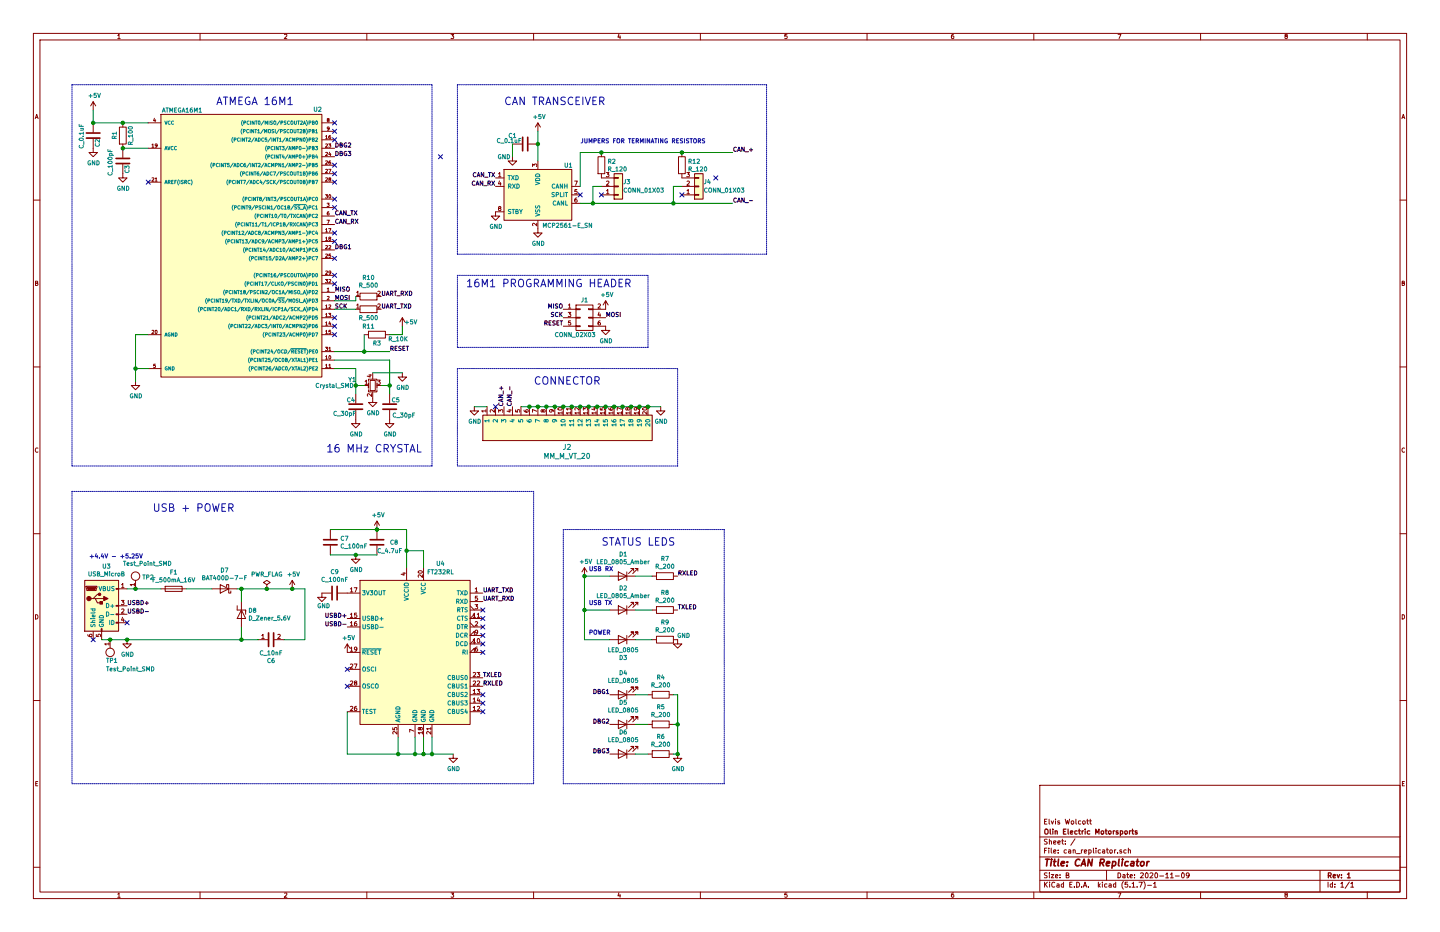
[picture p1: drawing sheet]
EESchema Schematic File Version 4
EELAYER 30 0
EELAYER END
$Descr B 17000 11000
encoding utf-8
Sheet 1 1
Title "CAN Replicator"
Date "2020-11-09"
Rev "1"
Comp "Olin Electric Motorsports"
Comment1 "Elvis Wolcott"
Comment2 ""
Comment3 ""
Comment4 ""
$EndDescr
Text Label 3950 2550 0    50   ~ 0
CAN_TX
Text Label 3950 2650 0    50   ~ 0
CAN_RX
Text Label 4600 4150 0    50   ~ 0
RESET
$Comp
L formula:R_100 R1
U 1 1
P 1450 1600
F 0 "R1" V 1350 1550 50  0000 L CNN
F 1 "R_100" V 1540 1480 50  0000 L CNN
F 2 "footprints:R_0805_OEM" H 650 1750 50  0001 C CNN
F 3 "https://www.seielect.com/Catalog/SEI-rncp.pdf" H 1150 2100 50  0001 C CNN
F 4 "DK" H 1450 1600 60  0001 C CNN "MFN"
F 5 "RNCP0805FTD100RCT-ND" H 800 1850 60  0001 C CNN "MPN"
F 6 "https://www.digikey.com/products/en?keywords=RNCP0805FTD100RCT-ND" H 1930 2000 60  0001 C CNN "PurchasingLink"
	1    1450 1600
	1    0    0    -1  
$EndComp
$Comp
L formula:C_100pF C3
U 1 1
P 1450 1900
F 0 "C3" V 1500 1750 50  0000 L CNN
F 1 "C_100pF" V 1300 1720 50  0000 L CNN
F 2 "footprints:C_0805_OEM" H 1488 1750 50  0001 C CNN
F 3 "https://katalog.we-online.de/pbs/datasheet/885012007057.pdf" H 1475 2000 50  0001 C CNN
F 4 "DK" H 1450 1900 60  0001 C CNN "MFN"
F 5 "732-7852-1-ND" H 1450 1900 60  0001 C CNN "MPN"
F 6 "https://www.digikey.com/product-detail/en/wurth-electronics-inc/885012007057/732-7852-1-ND/5454479" H 1875 2400 60  0001 C CNN "PurchasingLink"
	1    1450 1900
	1    0    0    -1  
$EndComp
$Comp
L power:GND #PWR03
U 1 1
P 1100 1750
F 0 "#PWR03" H 1100 1500 50  0001 C CNN
F 1 "GND" H 1105 1577 50  0000 C CNN
F 2 "" H 1100 1750 50  0001 C CNN
F 3 "" H 1100 1750 50  0001 C CNN
	1    1100 1750
	1    0    0    -1  
$EndComp
$Comp
L power:GND #PWR04
U 1 1
P 1450 2050
F 0 "#PWR04" H 1450 1800 50  0001 C CNN
F 1 "GND" H 1455 1877 50  0000 C CNN
F 2 "" H 1450 2050 50  0001 C CNN
F 3 "" H 1450 2050 50  0001 C CNN
	1    1450 2050
	1    0    0    -1  
$EndComp
$Comp
L formula:Crystal_SMD Y1
U 1 1
P 4400 4550
F 0 "Y1" H 4110 4620 50  0000 L CNN
F 1 "Crystal_SMD" H 3720 4550 50  0000 L CNN
F 2 "footprints:Crystal_SMD_FA238" H 4350 4625 50  0001 C CNN
F 3 "http://www.txccorp.com/download/products/quartz_crystals/2015TXC_7M_17.pdf" H 4450 4725 50  0001 C CNN
F 4 "DK" H 4400 4550 60  0001 C CNN "MFN"
F 5 "887-1125-1-ND" H 4400 4550 60  0001 C CNN "MPN"
F 6 "https://www.digikey.com/product-detail/en/txc-corporation/7M-16.000MAAJ-T/887-1125-1-ND/2119014" H 4850 5125 60  0001 C CNN "PurchasingLink"
	1    4400 4550
	1    0    0    -1  
$EndComp
$Comp
L formula:C_30pF C4
U 1 1
P 4200 4800
F 0 "C4" H 4090 4880 50  0000 L CNN
F 1 "C_30pF" H 3930 4720 50  0000 L CNN
F 2 "footprints:C_0805_OEM" H 4238 4650 50  0001 C CNN
F 3 "https://media.digikey.com/pdf/Data%20Sheets/Samsung%20PDFs/CL_Series_MLCC_ds.pdf" H 4225 4900 50  0001 C CNN
F 4 "DK" H 4200 4800 60  0001 C CNN "MFN"
F 5 "1276-1130-1-ND" H 4200 4800 60  0001 C CNN "MPN"
F 6 "https://www.digikey.com/product-detail/en/samsung-electro-mechanics-america-inc/CL21C300JBANNNC/1276-1130-1-ND/3889216" H 4625 5300 60  0001 C CNN "PurchasingLink"
	1    4200 4800
	1    0    0    -1  
$EndComp
$Comp
L formula:C_30pF C5
U 1 1
P 4600 4800
F 0 "C5" H 4620 4880 50  0000 L CNN
F 1 "C_30pF" H 4630 4700 50  0000 L CNN
F 2 "footprints:C_0805_OEM" H 4638 4650 50  0001 C CNN
F 3 "https://media.digikey.com/pdf/Data%20Sheets/Samsung%20PDFs/CL_Series_MLCC_ds.pdf" H 4625 4900 50  0001 C CNN
F 4 "DK" H 4600 4800 60  0001 C CNN "MFN"
F 5 "1276-1130-1-ND" H 4600 4800 60  0001 C CNN "MPN"
F 6 "https://www.digikey.com/product-detail/en/samsung-electro-mechanics-america-inc/CL21C300JBANNNC/1276-1130-1-ND/3889216" H 5025 5300 60  0001 C CNN "PurchasingLink"
	1    4600 4800
	1    0    0    -1  
$EndComp
$Comp
L formula:R_10K R3
U 1 1
P 4450 3950
F 0 "R3" V 4550 3950 50  0000 C CNN
F 1 "R_10K" V 4500 4200 50  0000 C CNN
F 2 "footprints:R_0805_OEM" H 4380 3950 50  0001 C CNN
F 3 "http://www.bourns.com/data/global/pdfs/CRS.pdf" H 4530 3950 50  0001 C CNN
F 4 "DK" H 4450 3950 60  0001 C CNN "MFN"
F 5 "CRS0805-FX-1002ELFCT-ND" H 4450 3950 60  0001 C CNN "MPN"
F 6 "https://www.digikey.com/products/en?keywords=CRS0805-FX-1002ELFCT-ND" H 4930 4350 60  0001 C CNN "PurchasingLink"
	1    4450 3950
	0    1    1    0   
$EndComp
$Comp
L power:GND #PWR013
U 1 1
P 4200 4950
F 0 "#PWR013" H 4200 4700 50  0001 C CNN
F 1 "GND" H 4205 4777 50  0000 C CNN
F 2 "" H 4200 4950 50  0001 C CNN
F 3 "" H 4200 4950 50  0001 C CNN
	1    4200 4950
	1    0    0    -1  
$EndComp
$Comp
L power:GND #PWR014
U 1 1
P 4600 4950
F 0 "#PWR014" H 4600 4700 50  0001 C CNN
F 1 "GND" H 4605 4777 50  0000 C CNN
F 2 "" H 4600 4950 50  0001 C CNN
F 3 "" H 4600 4950 50  0001 C CNN
	1    4600 4950
	1    0    0    -1  
$EndComp
$Comp
L power:GND #PWR012
U 1 1
P 4400 4700
F 0 "#PWR012" H 4400 4450 50  0001 C CNN
F 1 "GND" H 4405 4527 50  0000 C CNN
F 2 "" H 4400 4700 50  0001 C CNN
F 3 "" H 4400 4700 50  0001 C CNN
	1    4400 4700
	1    0    0    -1  
$EndComp
$Comp
L power:GND #PWR010
U 1 1
P 4750 4400
F 0 "#PWR010" H 4750 4150 50  0001 C CNN
F 1 "GND" H 4755 4227 50  0000 C CNN
F 2 "" H 4750 4400 50  0001 C CNN
F 3 "" H 4750 4400 50  0001 C CNN
	1    4750 4400
	1    0    0    -1  
$EndComp
$Comp
L power:GND #PWR011
U 1 1
P 1600 4500
F 0 "#PWR011" H 1600 4250 50  0001 C CNN
F 1 "GND" H 1605 4327 50  0000 C CNN
F 2 "" H 1600 4500 50  0001 C CNN
F 3 "" H 1600 4500 50  0001 C CNN
	1    1600 4500
	1    0    0    -1  
$EndComp
$Comp
L formula:MCP2561-E_SN U1
U 1 1
P 6350 2300
F 0 "U1" H 6710 2650 50  0000 C CNN
F 1 "MCP2561-E_SN" H 6700 1940 50  0000 C CNN
F 2 "footprints:SOIC-8_3.9x4.9mm_Pitch1.27mm_OEM" H 6350 1800 50  0001 C CIN
F 3 "http://www.microchip.com/mymicrochip/filehandler.aspx?ddocname=en561044" H 5950 2650 50  0001 C CNN
F 4 "DK" H 6350 2300 60  0001 C CNN "MFN"
F 5 "MCP2561-E/SN-ND" H 6350 2300 60  0001 C CNN "MPN"
F 6 "https://www.digikey.com/products/en?keywords=mcp2561-e%2Fsn" H 6350 3050 60  0001 C CNN "PurchasingLink"
	1    6350 2300
	1    0    0    -1  
$EndComp
$Comp
L formula:C_0.1uF C1
U 1 1
P 6200 1700
F 0 "C1" V 6100 1550 50  0000 C CNN
F 1 "C_0.1uF" V 6160 1510 50  0000 C CNN
F 2 "footprints:C_0805_OEM" H 6238 1550 50  0001 C CNN
F 3 "http://datasheets.avx.com/X7RDielectric.pdf" H 6225 1800 50  0001 C CNN
F 4 "DK" H 6200 1700 60  0001 C CNN "MFN"
F 5 "478-3352-1-ND" H 6200 1700 60  0001 C CNN "MPN"
F 6 "https://www.digikey.com/products/en?keywords=478-3352-1-ND" H 6625 2200 60  0001 C CNN "PurchasingLink"
	1    6200 1700
	0    1    1    0   
$EndComp
NoConn ~ 6850 2300
$Comp
L power:GND #PWR02
U 1 1
P 6050 1850
F 0 "#PWR02" H 6050 1600 50  0001 C CNN
F 1 "GND" H 5950 1850 50  0000 C CNN
F 2 "" H 6050 1850 50  0001 C CNN
F 3 "" H 6050 1850 50  0001 C CNN
	1    6050 1850
	1    0    0    -1  
$EndComp
$Comp
L power:GND #PWR06
U 1 1
P 6350 2700
F 0 "#PWR06" H 6350 2450 50  0001 C CNN
F 1 "GND" H 6355 2527 50  0000 C CNN
F 2 "" H 6350 2700 50  0001 C CNN
F 3 "" H 6350 2700 50  0001 C CNN
	1    6350 2700
	1    0    0    -1  
$EndComp
$Comp
L power:GND #PWR05
U 1 1
P 5850 2500
F 0 "#PWR05" H 5850 2250 50  0001 C CNN
F 1 "GND" H 5855 2327 50  0000 C CNN
F 2 "" H 5850 2500 50  0001 C CNN
F 3 "" H 5850 2500 50  0001 C CNN
	1    5850 2500
	1    0    0    -1  
$EndComp
Text Label 5850 2100 2    50   ~ 0
CAN_TX
Text Label 5850 2200 2    50   ~ 0
CAN_RX
Text Label 8650 1800 0    50   ~ 0
CAN_+
Text Label 8650 2400 0    50   ~ 0
CAN_-
Text Notes 2550 1250 0    89   ~ 0
ATMEGA 16M1\n
Text Notes 3850 5350 0    89   ~ 0
16 MHz CRYSTAL\n
$Comp
L formula:CONN_02X03 J1
U 1 1
P 6900 3750
F 0 "J1" H 6900 3960 50  0000 C CNN
F 1 "CONN_02X03" H 6790 3550 50  0000 C CNN
F 2 "footprints:Pin_Header_Straight_2x03" H 6900 2550 50  0001 C CNN
F 3 "http://portal.fciconnect.com/Comergent//fci/drawing/67996.pdf" H 6900 2550 50  0001 C CNN
F 4 "DK" H 6900 3750 60  0001 C CNN "MFN"
F 5 "609-3234-ND" H 6900 3750 60  0001 C CNN "MPN"
F 6 "https://www.digikey.com/product-detail/en/amphenol-fci/67997-206HLF/609-3234-ND/1878491" H 7300 4350 60  0001 C CNN "PurchasingLink"
	1    6900 3750
	1    0    0    -1  
$EndComp
Text Label 6650 3650 2    50   ~ 0
MISO
Text Label 6650 3750 2    50   ~ 0
SCK
Text Label 6650 3850 2    50   ~ 0
RESET
Text Label 7150 3750 0    50   ~ 0
MOSI
$Comp
L power:GND #PWR09
U 1 1
P 7150 3850
F 0 "#PWR09" H 7150 3600 50  0001 C CNN
F 1 "GND" H 7155 3677 50  0000 C CNN
F 2 "" H 7150 3850 50  0001 C CNN
F 3 "" H 7150 3850 50  0001 C CNN
	1    7150 3850
	1    0    0    -1  
$EndComp
Wire Wire Line
	1750 1750 1450 1750
Connection ~ 1450 1750
$Comp
L formula:C_0.1uF C2
U 1 1
P 1100 1600
F 0 "C2" V 1150 1460 50  0000 L CNN
F 1 "C_0.1uF" V 960 1440 50  0000 L CNN
F 2 "footprints:C_0805_OEM" H 1138 1450 50  0001 C CNN
F 3 "http://datasheets.avx.com/X7RDielectric.pdf" H 1125 1700 50  0001 C CNN
F 4 "DK" H 1100 1600 60  0001 C CNN "MFN"
F 5 "478-3352-1-ND" H 1100 1600 60  0001 C CNN "MPN"
F 6 "https://www.digikey.com/products/en?keywords=478-3352-1-ND" H 1525 2100 60  0001 C CNN "PurchasingLink"
	1    1100 1600
	1    0    0    -1  
$EndComp
Wire Wire Line
	1100 1300 1100 1450
Wire Wire Line
	1100 1450 1450 1450
Connection ~ 1100 1450
Connection ~ 1450 1450
Wire Wire Line
	1450 1450 1750 1450
Wire Wire Line
	1600 4500 1600 4350
Wire Wire Line
	1600 3950 1750 3950
Wire Wire Line
	1750 4350 1600 4350
Connection ~ 1600 4350
Wire Wire Line
	1600 4350 1600 3950
NoConn ~ 1750 2150
Wire Wire Line
	4200 4650 4200 4550
Wire Wire Line
	4200 4550 4300 4550
Wire Wire Line
	4500 4550 4600 4550
Wire Wire Line
	4600 4550 4600 4650
Wire Wire Line
	4400 4400 4750 4400
Wire Wire Line
	4600 4550 4600 4250
Wire Wire Line
	4600 4250 3950 4250
Connection ~ 4600 4550
Wire Wire Line
	4200 4550 4200 4350
Wire Wire Line
	4200 4350 3950 4350
Connection ~ 4200 4550
Wire Wire Line
	3950 4150 4300 4150
Wire Wire Line
	4300 4150 4300 3950
Connection ~ 4300 4150
Wire Wire Line
	4300 4150 4600 4150
Wire Wire Line
	4600 3950 4750 3950
Wire Wire Line
	6050 1700 6050 1850
Wire Wire Line
	6350 1900 6350 1700
Connection ~ 6350 1700
Wire Wire Line
	6350 1700 6350 1550
Text Notes 1800 6050 0    89   ~ 0
USB + POWER
Text Label 1500 7150 0    50   ~ 0
USBD+
Text Label 1500 7250 0    50   ~ 0
USBD-
Text Label 4100 7300 2    50   ~ 0
USBD+
Text Label 4100 7400 2    50   ~ 0
USBD-
Wire Wire Line
	4700 8700 4700 8900
Wire Wire Line
	4700 8900 4900 8900
Wire Wire Line
	4900 8700 4900 8900
Connection ~ 4900 8900
Wire Wire Line
	4900 8900 5000 8900
Wire Wire Line
	5000 8700 5000 8900
Connection ~ 5000 8900
Wire Wire Line
	5000 8900 5100 8900
Wire Wire Line
	5100 8700 5100 8900
Connection ~ 5100 8900
Wire Wire Line
	5100 8900 5350 8900
Wire Wire Line
	4100 8400 4100 8900
Wire Wire Line
	4100 8900 4700 8900
Connection ~ 4700 8900
$Comp
L formula:FT232RL U4
U 1 1
P 4900 7700
F 0 "U4" H 5200 8750 50  0000 C CNN
F 1 "FT232RL" H 5200 8650 50  0000 C CNN
F 2 "Package_SO:SSOP-28_5.3x10.2mm_P0.65mm" H 6000 6800 50  0001 C CNN
F 3 "https://www.ftdichip.com/Support/Documents/DataSheets/ICs/DS_FT232R.pdf" H 4900 7700 50  0001 C CNN
F 4 "https://www.digikey.com/product-detail/en/ftdi-future-technology-devices-international-ltd/FT232RL-REEL/768-1007-1-ND/1836402" H 4900 7700 50  0001 C CNN "Purchasing Link"
F 5 "768-1007-1-ND" H 4900 7700 50  0001 C CNN "Part Number (DK)"
	1    4900 7700
	1    0    0    -1  
$EndComp
$Comp
L formula:C_100nF C9
U 1 1
P 3950 7000
F 0 "C9" V 3698 7000 50  0000 C CNN
F 1 "C_100nF" V 3789 7000 50  0000 C CNN
F 2 "footprints:C_0603_1608Metric" H 3988 6850 50  0001 C CNN
F 3 "http://www.samsungsem.com/kr/support/product-search/mlcc/CL10A475KQ8NNNC.jsp" H 3975 7100 50  0001 C CNN
F 4 "DK" H 3950 7000 60  0001 C CNN "MFN"
F 5 "1276-6717-1-ND" H 3950 7000 60  0001 C CNN "MPN"
F 6 "https://www.digikey.com/product-detail/en/samsung-electro-mechanics/CL10B104KA8WPNC/1276-6717-1-ND/5961576" H 4375 7500 60  0001 C CNN "PurchasingLink"
	1    3950 7000
	0    1    1    0   
$EndComp
$Comp
L power:GND #PWR0102
U 1 1
P 3800 7000
F 0 "#PWR0102" H 3800 6750 50  0001 C CNN
F 1 "GND" H 3900 6850 50  0000 R CNN
F 2 "" H 3800 7000 50  0001 C CNN
F 3 "" H 3800 7000 50  0001 C CNN
	1    3800 7000
	1    0    0    -1  
$EndComp
Text Label 4500 3500 0    50   ~ 0
UART_RXD
Text Label 5700 7000 0    50   ~ 0
UART_TXD
Text Label 5700 7100 0    50   ~ 0
UART_RXD
NoConn ~ 5700 7200
NoConn ~ 5700 7300
NoConn ~ 5700 7400
NoConn ~ 5700 7500
NoConn ~ 5700 7600
NoConn ~ 5700 7700
NoConn ~ 5700 8200
NoConn ~ 5700 8300
NoConn ~ 5700 8400
NoConn ~ 4100 8100
NoConn ~ 4100 7900
Wire Wire Line
	4800 6700 4800 6500
Wire Wire Line
	4800 6500 5000 6500
Wire Wire Line
	5000 6700 5000 6500
$Comp
L power:GND #PWR0104
U 1 1
P 1500 7550
F 0 "#PWR0104" H 1500 7300 50  0001 C CNN
F 1 "GND" H 1505 7377 50  0000 C CNN
F 2 "" H 1500 7550 50  0001 C CNN
F 3 "" H 1500 7550 50  0001 C CNN
	1    1500 7550
	1    0    0    -1  
$EndComp
$Comp
L formula:USB_MicroB U3
U 1 1
P 1200 7150
F 0 "U3" H 1257 7617 50  0000 C CNN
F 1 "USB_MicroB" H 1257 7526 50  0000 C CNN
F 2 "Connector_USB:USB_Micro-B_Molex-105017-0001" H 1150 7500 50  0001 C CNN
F 3 "https://www.molex.com/pdm_docs/sd/1050170001_sd.pdf" H 1150 7500 50  0001 C CNN
F 4 "DK" H 1450 6900 50  0001 C CNN "MFN"
F 5 "WM1399CT-ND" H 1550 7000 50  0001 C CNN "MPN"
F 6 "https://www.digikey.com/product-detail/en/molex-llc/1050170001/WM1399CT-ND/2350885" H 1650 7100 50  0001 C CNN "PurchasingLink"
	1    1200 7150
	1    0    0    -1  
$EndComp
$Comp
L formula:C_10nF C6
U 1 1
P 3200 7550
F 0 "C6" V 2948 7550 50  0000 C CNN
F 1 "C_10nF" V 3039 7550 50  0000 C CNN
F 2 "footprints:C_0805_OEM" H 3000 7550 50  0001 C CNN
F 3 "http://www.samsungsem.com/kr/support/product-search/mlcc/__icsFiles/afieldfile/2018/07/23/CL21B103KBANNNC.pdf" H 3100 7650 50  0001 C CNN
F 4 "DK" H 3200 7750 50  0001 C CNN "MFN"
F 5 "1276-1015-1-ND" H 3300 7850 50  0001 C CNN "MPN"
F 6 "https://www.digikey.com/product-detail/en/samsung-electro-mechanics/CL21B103KBANNNC/1276-1015-1-ND/3889101" H 3400 7950 50  0001 C CNN "PurchasingLink"
	1    3200 7550
	0    -1   -1   0   
$EndComp
$Comp
L power:GND #PWR0107
U 1 1
P 4200 6550
F 0 "#PWR0107" H 4200 6300 50  0001 C CNN
F 1 "GND" H 4205 6377 50  0000 C CNN
F 2 "" H 4200 6550 50  0001 C CNN
F 3 "" H 4200 6550 50  0001 C CNN
	1    4200 6550
	1    0    0    -1  
$EndComp
Connection ~ 4200 6550
Wire Wire Line
	4200 6550 4450 6550
$Comp
L formula:C_100nF C7
U 1 1
P 3900 6400
F 0 "C7" H 4015 6446 50  0000 L CNN
F 1 "C_100nF" H 4015 6355 50  0000 L CNN
F 2 "footprints:C_0603_1608Metric" H 3938 6250 50  0001 C CNN
F 3 "http://www.samsungsem.com/kr/support/product-search/mlcc/CL10A475KQ8NNNC.jsp" H 3925 6500 50  0001 C CNN
F 4 "DK" H 3900 6400 60  0001 C CNN "MFN"
F 5 "1276-6717-1-ND" H 3900 6400 60  0001 C CNN "MPN"
F 6 "https://www.digikey.com/product-detail/en/samsung-electro-mechanics/CL10B104KA8WPNC/1276-6717-1-ND/5961576" H 4325 6900 60  0001 C CNN "PurchasingLink"
	1    3900 6400
	1    0    0    -1  
$EndComp
$Comp
L formula:C_4.7uF C8
U 1 1
P 4450 6400
F 0 "C8" H 4600 6400 50  0000 L CNN
F 1 "C_4.7uF" H 4450 6300 50  0000 L CNN
F 2 "footprints:C_0603_1608Metric" H 4488 6250 50  0001 C CNN
F 3 "http://www.samsungsem.com/kr/support/product-search/mlcc/CL10A475KQ8NNNC.jsp" H 4475 6500 50  0001 C CNN
F 4 "DK" H 4450 6400 60  0001 C CNN "MFN"
F 5 "1276-1045-1-ND" H 4450 6400 60  0001 C CNN "MPN"
F 6 "https://www.digikey.com/product-detail/en/samsung-electro-mechanics/CL10A475KQ8NNNC/1276-1045-1-ND/3889131" H 4875 6900 60  0001 C CNN "PurchasingLink"
	1    4450 6400
	1    0    0    -1  
$EndComp
Wire Wire Line
	3900 6550 4200 6550
Text Label 5700 8000 0    50   ~ 0
TXLED
Text Label 5700 8100 0    50   ~ 0
RXLED
Wire Notes Line
	850  1000 850  5500
Wire Notes Line
	850  5500 5100 5500
Wire Notes Line
	5100 5500 5100 1000
Wire Notes Line
	5100 1000 850  1000
Wire Notes Line
	9050 1000 9050 3000
Wire Notes Line
	5400 3000 5400 1000
Connection ~ 4450 6250
$Comp
L power:GND #PWR023
U 1 1
P 5350 8900
F 0 "#PWR023" H 5350 8650 50  0001 C CNN
F 1 "GND" H 5355 8727 50  0000 C CNN
F 2 "" H 5350 8900 50  0001 C CNN
F 3 "" H 5350 8900 50  0001 C CNN
	1    5350 8900
	1    0    0    -1  
$EndComp
NoConn ~ 1100 7550
NoConn ~ 3950 3750
NoConn ~ 3950 3850
NoConn ~ 3950 3950
NoConn ~ 3950 3350
NoConn ~ 3950 3250
NoConn ~ 3950 3050
NoConn ~ 3950 2850
NoConn ~ 3950 2750
NoConn ~ 3950 2450
NoConn ~ 3950 2350
NoConn ~ 3950 2050
$Comp
L formula:ATMEGA16M1 U2
U 1 1
P 2850 3150
F 0 "U2" H 3750 5010 50  0000 C CNN
F 1 "ATMEGA16M1" H 2150 5000 50  0000 C CNN
F 2 "footprints:TQFP-32_7x7mm_Pitch0.8mm" H 2850 3150 50  0001 C CIN
F 3 "http://ww1.microchip.com/downloads/en/DeviceDoc/Atmel-8209-8-bit%20AVR%20ATmega16M1-32M1-64M1_Datasheet.pdf" H 1900 4980 50  0001 C CNN
F 4 "DK" H 2850 3150 60  0001 C CNN "MFN"
F 5 "ATMEGA16M1-AU-ND" H 2850 3150 60  0001 C CNN "MPN"
F 6 "https://www.digikey.com/product-detail/en/atmel/ATMEGA16M1-AU/ATMEGA16M1-AU-ND/2271208" H 2300 5380 60  0001 C CNN "PurchasingLink"
	1    2850 3150
	1    0    0    -1  
$EndComp
Text Label 3950 2950 0    50   ~ 0
DBG1
Text Label 3950 1750 0    50   ~ 0
DBG2
Text Label 3950 1850 0    50   ~ 0
DBG3
NoConn ~ 1500 7350
NoConn ~ 3950 1950
Wire Wire Line
	4450 6250 4800 6250
Wire Wire Line
	4800 6250 4800 6500
Connection ~ 4800 6500
Wire Notes Line
	7650 3250 7650 4100
Wire Notes Line
	7650 4100 5400 4100
Wire Notes Line
	5400 4100 5400 3250
Wire Notes Line
	5400 3250 7650 3250
$Comp
L formula:D_Zener_5.6V D8
U 1 1
P 2850 7250
F 0 "D8" V 2804 7329 50  0000 L CNN
F 1 "D_Zener_5.6V" V 2895 7329 50  0000 L CNN
F 2 "footprints:D_5.6V_Zener" H 2750 7250 50  0001 C CNN
F 3 "https://www.mccsemi.com/pdf/Products/3SMBJ5918B-3SMBJ5956B(DO-214AA).pdf" H 2850 7350 50  0001 C CNN
F 4 "DK" H 3050 7550 60  0001 C CNN "MFN"
F 5 "3SMBJ5919B-TP" H 2950 7450 60  0001 C CNN "MPN"
F 6 "https://www.digikey.com/en/products/detail/micro-commercial-co/3SMBJ5919B-TP/8554648" H 3250 7750 60  0001 C CNN "PurchasingLink"
	1    2850 7250
	0    1    1    0   
$EndComp
Wire Wire Line
	2850 7100 2850 6950
Wire Wire Line
	2850 7400 2850 7550
Connection ~ 2850 7550
Wire Wire Line
	3600 7550 3600 6950
Wire Wire Line
	3350 7550 3600 7550
$Comp
L formula:BAT400D-7-F D7
U 1 1
P 2650 6950
F 0 "D7" H 2650 6734 50  0000 C CNN
F 1 "BAT400D-7-F" H 2650 6825 50  0000 C CNN
F 2 "footprints:SOT-23-3_OEM" H 2550 6950 50  0001 C CNN
F 3 "https://www.diodes.com/assets/Datasheets/ds30182.pdf" H 2650 7050 50  0001 C CNN
F 4 "https://www.digikey.com/products/en?keywords=BAT400D-FDICT-ND" H 2950 7350 60  0001 C CNN "PurchasingLink"
	1    2650 6950
	-1   0    0    1   
$EndComp
$Comp
L formula:F_500mA_16V F1
U 1 1
P 2050 6950
F 0 "F1" V 1853 6950 50  0000 C CNN
F 1 "F_500mA_16V" V 1944 6950 50  0000 C CNN
F 2 "footprints:Fuse_1210" V 1980 6950 50  0001 C CNN
F 3 "https://belfuse.com/resources/CircuitProtection/datasheets/0ZCH%20Nov2016.pdf" V 2130 6950 50  0001 C CNN
F 4 "DK" H 2050 6950 60  0001 C CNN "MFN"
F 5 "507-1786-1-ND" H 2050 6950 60  0001 C CNN "MPN"
F 6 "https://www.digikey.com/product-detail/en/bel-fuse-inc/0ZCH0050FF2G/507-1786-1-ND/4156209" V 2530 7350 60  0001 C CNN "PurchasingLink"
	1    2050 6950
	0    1    1    0   
$EndComp
Wire Wire Line
	2200 6950 2500 6950
Wire Wire Line
	2800 6950 2850 6950
Connection ~ 2850 6950
Wire Wire Line
	1500 7550 2850 7550
Connection ~ 1500 7550
Wire Notes Line
	850  5800 6300 5800
Wire Notes Line
	6300 5800 6300 9250
Wire Notes Line
	6300 9250 850  9250
Wire Notes Line
	850  5800 850  9250
NoConn ~ 3950 2150
NoConn ~ 3950 1550
NoConn ~ 3950 1450
Text Label 3950 3550 0    50   ~ 0
MOSI
Text Label 3950 3450 0    50   ~ 0
MISO
Text Label 3950 3650 0    50   ~ 0
SCK
$Comp
L formula:R_500 R11
U 1 1
P 4350 3650
F 0 "R11" H 4350 3450 50  0000 C CNN
F 1 "R_500" H 4350 3550 50  0000 C CNN
F 2 "footprints:R_0805_OEM" H 4350 3650 50  0001 C CNN
F 3 "" H 4350 3650 50  0001 C CNN
	1    4350 3650
	1    0    0    -1  
$EndComp
$Comp
L formula:R_500 R10
U 1 1
P 4350 3500
F 0 "R10" H 4350 3725 50  0000 C CNN
F 1 "R_500" H 4350 3634 50  0000 C CNN
F 2 "footprints:R_0805_OEM" H 4350 3500 50  0001 C CNN
F 3 "" H 4350 3500 50  0001 C CNN
	1    4350 3500
	1    0    0    -1  
$EndComp
Wire Wire Line
	4200 3650 3950 3650
Wire Wire Line
	4200 3500 4200 3550
Wire Wire Line
	4200 3550 3950 3550
$Comp
L power:+5V #PWR015
U 1 1
P 4750 3850
F 0 "#PWR015" H 4750 3700 50  0001 C CNN
F 1 "+5V" H 4850 3900 50  0000 C CNN
F 2 "" H 4750 3850 50  0001 C CNN
F 3 "" H 4750 3850 50  0001 C CNN
	1    4750 3850
	1    0    0    -1  
$EndComp
Wire Wire Line
	4750 3850 4750 3950
$Comp
L power:+5V #PWR01
U 1 1
P 1100 1300
F 0 "#PWR01" H 1100 1150 50  0001 C CNN
F 1 "+5V" H 1115 1473 50  0000 C CNN
F 2 "" H 1100 1300 50  0001 C CNN
F 3 "" H 1100 1300 50  0001 C CNN
	1    1100 1300
	1    0    0    -1  
$EndComp
$Comp
L power:+5V #PWR016
U 1 1
P 6350 1550
F 0 "#PWR016" H 6350 1400 50  0001 C CNN
F 1 "+5V" H 6365 1723 50  0000 C CNN
F 2 "" H 6350 1550 50  0001 C CNN
F 3 "" H 6350 1550 50  0001 C CNN
	1    6350 1550
	1    0    0    -1  
$EndComp
$Comp
L power:+5V #PWR018
U 1 1
P 7150 3650
F 0 "#PWR018" H 7150 3500 50  0001 C CNN
F 1 "+5V" H 7165 3823 50  0000 C CNN
F 2 "" H 7150 3650 50  0001 C CNN
F 3 "" H 7150 3650 50  0001 C CNN
	1    7150 3650
	1    0    0    -1  
$EndComp
$Comp
L power:+5V #PWR08
U 1 1
P 4450 6250
F 0 "#PWR08" H 4450 6100 50  0001 C CNN
F 1 "+5V" H 4465 6423 50  0000 C CNN
F 2 "" H 4450 6250 50  0001 C CNN
F 3 "" H 4450 6250 50  0001 C CNN
	1    4450 6250
	1    0    0    -1  
$EndComp
$Comp
L power:+5V #PWR07
U 1 1
P 3450 6950
F 0 "#PWR07" H 3450 6800 50  0001 C CNN
F 1 "+5V" H 3465 7123 50  0000 C CNN
F 2 "" H 3450 6950 50  0001 C CNN
F 3 "" H 3450 6950 50  0001 C CNN
	1    3450 6950
	1    0    0    -1  
$EndComp
Text Notes 1050 6600 0    50   ~ 0
+4.4V - +5.25V
$Comp
L power:PWR_FLAG #FLG0101
U 1 1
P 3150 6950
F 0 "#FLG0101" H 3150 7025 50  0001 C CNN
F 1 "PWR_FLAG" H 3150 7123 50  0000 C CNN
F 2 "" H 3150 6950 50  0001 C CNN
F 3 "~" H 3150 6950 50  0001 C CNN
	1    3150 6950
	1    0    0    -1  
$EndComp
$Comp
L power:+5V #PWR0105
U 1 1
P 4100 7700
F 0 "#PWR0105" H 4100 7550 50  0001 C CNN
F 1 "+5V" H 4115 7873 50  0000 C CNN
F 2 "" H 4100 7700 50  0001 C CNN
F 3 "" H 4100 7700 50  0001 C CNN
	1    4100 7700
	1    0    0    -1  
$EndComp
Wire Wire Line
	3900 6250 4450 6250
Wire Wire Line
	2850 7550 3050 7550
Connection ~ 3450 6950
Wire Wire Line
	3450 6950 3600 6950
Connection ~ 3150 6950
Wire Wire Line
	3150 6950 3450 6950
Wire Wire Line
	2850 6950 3150 6950
Connection ~ 6900 6800
$Comp
L power:+5V #PWR017
U 1 1
P 6900 6800
F 0 "#PWR017" H 6900 6650 50  0001 C CNN
F 1 "+5V" H 6915 6973 50  0000 C CNN
F 2 "" H 6900 6800 50  0001 C CNN
F 3 "" H 6900 6800 50  0001 C CNN
	1    6900 6800
	1    0    0    -1  
$EndComp
$Comp
L formula:R_200 R6
U 1 1
P 7800 8900
F 0 "R6" V 7593 8900 50  0000 C CNN
F 1 "R_200" V 7684 8900 50  0000 C CNN
F 2 "footprints:R_0805_OEM" H 7730 8900 50  0001 C CNN
F 3 "https://www.seielect.com/Catalog/SEI-RMCF_RMCP.pdf" H 7880 8900 50  0001 C CNN
F 4 "DK" H 7800 8900 60  0001 C CNN "MFN"
F 5 "RMCF0805JT200RCT-ND" H 7800 8900 60  0001 C CNN "MPN"
F 6 "https://www.digikey.com/products/en?keywords=RMCF0805JT200RCT-ND" H 8280 9300 60  0001 C CNN "PurchasingLink"
	1    7800 8900
	0    1    1    0   
$EndComp
$Comp
L formula:R_200 R5
U 1 1
P 7800 8550
F 0 "R5" V 7593 8550 50  0000 C CNN
F 1 "R_200" V 7684 8550 50  0000 C CNN
F 2 "footprints:R_0805_OEM" H 7730 8550 50  0001 C CNN
F 3 "https://www.seielect.com/Catalog/SEI-RMCF_RMCP.pdf" H 7880 8550 50  0001 C CNN
F 4 "DK" H 7800 8550 60  0001 C CNN "MFN"
F 5 "RMCF0805JT200RCT-ND" H 7800 8550 60  0001 C CNN "MPN"
F 6 "https://www.digikey.com/products/en?keywords=RMCF0805JT200RCT-ND" H 8280 8950 60  0001 C CNN "PurchasingLink"
	1    7800 8550
	0    1    1    0   
$EndComp
$Comp
L formula:R_200 R4
U 1 1
P 7800 8200
F 0 "R4" V 7593 8200 50  0000 C CNN
F 1 "R_200" V 7684 8200 50  0000 C CNN
F 2 "footprints:R_0805_OEM" H 7730 8200 50  0001 C CNN
F 3 "https://www.seielect.com/Catalog/SEI-RMCF_RMCP.pdf" H 7880 8200 50  0001 C CNN
F 4 "DK" H 7800 8200 60  0001 C CNN "MFN"
F 5 "RMCF0805JT200RCT-ND" H 7800 8200 60  0001 C CNN "MPN"
F 6 "https://www.digikey.com/products/en?keywords=RMCF0805JT200RCT-ND" H 8280 8600 60  0001 C CNN "PurchasingLink"
	1    7800 8200
	0    1    1    0   
$EndComp
$Comp
L formula:R_200 R9
U 1 1
P 7850 7550
F 0 "R9" V 7643 7550 50  0000 C CNN
F 1 "R_200" V 7734 7550 50  0000 C CNN
F 2 "footprints:R_0805_OEM" H 7780 7550 50  0001 C CNN
F 3 "https://www.seielect.com/Catalog/SEI-RMCF_RMCP.pdf" H 7930 7550 50  0001 C CNN
F 4 "DK" H 7850 7550 60  0001 C CNN "MFN"
F 5 "RMCF0805JT200RCT-ND" H 7850 7550 60  0001 C CNN "MPN"
F 6 "https://www.digikey.com/products/en?keywords=RMCF0805JT200RCT-ND" H 8330 7950 60  0001 C CNN "PurchasingLink"
	1    7850 7550
	0    1    1    0   
$EndComp
$Comp
L formula:R_200 R8
U 1 1
P 7850 7200
F 0 "R8" V 7643 7200 50  0000 C CNN
F 1 "R_200" V 7734 7200 50  0000 C CNN
F 2 "footprints:R_0805_OEM" H 7780 7200 50  0001 C CNN
F 3 "https://www.seielect.com/Catalog/SEI-RMCF_RMCP.pdf" H 7930 7200 50  0001 C CNN
F 4 "DK" H 7850 7200 60  0001 C CNN "MFN"
F 5 "RMCF0805JT200RCT-ND" H 7850 7200 60  0001 C CNN "MPN"
F 6 "https://www.digikey.com/products/en?keywords=RMCF0805JT200RCT-ND" H 8330 7600 60  0001 C CNN "PurchasingLink"
	1    7850 7200
	0    1    1    0   
$EndComp
$Comp
L formula:R_200 R7
U 1 1
P 7850 6800
F 0 "R7" V 7643 6800 50  0000 C CNN
F 1 "R_200" V 7734 6800 50  0000 C CNN
F 2 "footprints:R_0805_OEM" H 7780 6800 50  0001 C CNN
F 3 "https://www.seielect.com/Catalog/SEI-RMCF_RMCP.pdf" H 7930 6800 50  0001 C CNN
F 4 "DK" H 7850 6800 60  0001 C CNN "MFN"
F 5 "RMCF0805JT200RCT-ND" H 7850 6800 60  0001 C CNN "MPN"
F 6 "https://www.digikey.com/products/en?keywords=RMCF0805JT200RCT-ND" H 8330 7200 60  0001 C CNN "PurchasingLink"
	1    7850 6800
	0    1    1    0   
$EndComp
Wire Notes Line
	6650 6250 8550 6250
Wire Notes Line
	6650 9250 8550 9250
Wire Wire Line
	7950 8900 8000 8900
Wire Wire Line
	7950 8550 8000 8550
Wire Wire Line
	7950 8200 8000 8200
Connection ~ 8000 8900
$Comp
L power:GND #PWR024
U 1 1
P 8000 8900
F 0 "#PWR024" H 8000 8650 50  0001 C CNN
F 1 "GND" H 8005 8727 50  0000 C CNN
F 2 "" H 8000 8900 50  0001 C CNN
F 3 "" H 8000 8900 50  0001 C CNN
	1    8000 8900
	1    0    0    -1  
$EndComp
Wire Wire Line
	7500 8900 7650 8900
Wire Wire Line
	8000 8550 8000 8900
Connection ~ 8000 8550
Wire Wire Line
	7500 8550 7650 8550
Wire Wire Line
	8000 8200 8000 8550
Wire Wire Line
	7500 8200 7650 8200
Text Label 7200 8900 2    50   ~ 0
DBG3
Text Label 7200 8550 2    50   ~ 0
DBG2
Text Label 7200 8200 2    50   ~ 0
DBG1
$Comp
L formula:LED_0805 D6
U 1 1
P 7350 8900
F 0 "D6" H 7343 8645 50  0000 C CNN
F 1 "LED_0805" H 7343 8736 50  0000 C CNN
F 2 "footprints:LED_0805_OEM" H 7250 8900 50  0001 C CNN
F 3 "http://www.osram-os.com/Graphics/XPic9/00078860_0.pdf" H 7350 9000 50  0001 C CNN
F 4 "DK" H 7350 8900 60  0001 C CNN "MFN"
F 5 "475-1410-1-ND" H 7350 8900 60  0001 C CNN "MPN"
F 6 "https://www.digikey.com/products/en?keywords=475-1410-1-ND" H 7750 9400 60  0001 C CNN "PurchasingLink"
	1    7350 8900
	-1   0    0    1   
$EndComp
$Comp
L formula:LED_0805 D5
U 1 1
P 7350 8550
F 0 "D5" H 7343 8295 50  0000 C CNN
F 1 "LED_0805" H 7343 8386 50  0000 C CNN
F 2 "footprints:LED_0805_OEM" H 7250 8550 50  0001 C CNN
F 3 "http://www.osram-os.com/Graphics/XPic9/00078860_0.pdf" H 7350 8650 50  0001 C CNN
F 4 "DK" H 7350 8550 60  0001 C CNN "MFN"
F 5 "475-1410-1-ND" H 7350 8550 60  0001 C CNN "MPN"
F 6 "https://www.digikey.com/products/en?keywords=475-1410-1-ND" H 7750 9050 60  0001 C CNN "PurchasingLink"
	1    7350 8550
	-1   0    0    1   
$EndComp
$Comp
L formula:LED_0805 D4
U 1 1
P 7350 8200
F 0 "D4" H 7343 7945 50  0000 C CNN
F 1 "LED_0805" H 7343 8036 50  0000 C CNN
F 2 "footprints:LED_0805_OEM" H 7250 8200 50  0001 C CNN
F 3 "http://www.osram-os.com/Graphics/XPic9/00078860_0.pdf" H 7350 8300 50  0001 C CNN
F 4 "DK" H 7350 8200 60  0001 C CNN "MFN"
F 5 "475-1410-1-ND" H 7350 8200 60  0001 C CNN "MPN"
F 6 "https://www.digikey.com/products/en?keywords=475-1410-1-ND" H 7750 8700 60  0001 C CNN "PurchasingLink"
	1    7350 8200
	-1   0    0    1   
$EndComp
$Comp
L power:GND #PWR0110
U 1 1
P 8000 7550
F 0 "#PWR0110" H 8000 7300 50  0001 C CNN
F 1 "GND" H 8150 7600 50  0000 R CNN
F 2 "" H 8000 7550 50  0001 C CNN
F 3 "" H 8000 7550 50  0001 C CNN
	1    8000 7550
	1    0    0    -1  
$EndComp
Wire Wire Line
	6900 7200 6900 7550
Text Label 8000 6800 0    50   ~ 0
RXLED
Text Label 8000 7200 0    50   ~ 0
TXLED
Text Notes 6950 6750 0    50   ~ 0
USB RX
Text Notes 6950 7150 0    50   ~ 0
USB TX\n
Connection ~ 6900 7200
Wire Wire Line
	6900 6800 7200 6800
Wire Wire Line
	6900 7200 6900 6800
Wire Wire Line
	6900 7200 7200 7200
Wire Wire Line
	7500 7200 7700 7200
Wire Wire Line
	7500 6800 7700 6800
Wire Wire Line
	7500 7550 7700 7550
$Comp
L formula:LED_0805_Amber D1
U 1 1
P 7350 6800
F 0 "D1" H 7343 6545 50  0000 C CNN
F 1 "LED_0805_Amber" H 7343 6636 50  0000 C CNN
F 2 "footprints:LED_0805_OEM" H 7250 6800 50  0001 C CNN
F 3 "https://media.digikey.com/pdf/Data%20Sheets/Chicago%20Miniature%20Lamps%20PDFs/CMDA5_Series_Rev_Aug_2014.pdf" H 7350 6900 50  0001 C CNN
F 4 "DK" H 7350 6800 60  0001 C CNN "MFN"
F 5 "L71517CT-ND" H 7350 6800 60  0001 C CNN "MPN"
F 6 "https://www.digikey.com/product-detail/en/visual-communications-company-vcc/CMDA5DY7D1S/L71517CT-ND/614867" H 7750 7300 60  0001 C CNN "PurchasingLink"
	1    7350 6800
	-1   0    0    1   
$EndComp
$Comp
L formula:LED_0805_Amber D2
U 1 1
P 7350 7200
F 0 "D2" H 7343 6945 50  0000 C CNN
F 1 "LED_0805_Amber" H 7343 7036 50  0000 C CNN
F 2 "footprints:LED_0805_OEM" H 7250 7200 50  0001 C CNN
F 3 "https://media.digikey.com/pdf/Data%20Sheets/Chicago%20Miniature%20Lamps%20PDFs/CMDA5_Series_Rev_Aug_2014.pdf" H 7350 7300 50  0001 C CNN
F 4 "DK" H 7350 7200 60  0001 C CNN "MFN"
F 5 "L71517CT-ND" H 7350 7200 60  0001 C CNN "MPN"
F 6 "https://www.digikey.com/product-detail/en/visual-communications-company-vcc/CMDA5DY7D1S/L71517CT-ND/614867" H 7750 7700 60  0001 C CNN "PurchasingLink"
	1    7350 7200
	-1   0    0    1   
$EndComp
Wire Wire Line
	6900 7550 7200 7550
Text Notes 6950 7500 0    50   ~ 0
POWER
$Comp
L formula:LED_0805 D3
U 1 1
P 7350 7550
F 0 "D3" H 7343 7766 50  0000 C CNN
F 1 "LED_0805" H 7343 7675 50  0000 C CNN
F 2 "footprints:LED_0805_OEM" H 7250 7550 50  0001 C CNN
F 3 "http://www.osram-os.com/Graphics/XPic9/00078860_0.pdf" H 7350 7650 50  0001 C CNN
F 4 "DK" H 7350 7550 60  0001 C CNN "MFN"
F 5 "475-1410-1-ND" H 7350 7550 60  0001 C CNN "MPN"
F 6 "https://www.digikey.com/products/en?keywords=475-1410-1-ND" H 7750 8050 60  0001 C CNN "PurchasingLink"
	1    7350 7550
	-1   0    0    1   
$EndComp
Text Notes 7100 6450 0    89   ~ 0
STATUS LEDS
$Comp
L formula:MM_M_VT_20 J2
U 1 1
P 6850 4950
F 0 "J2" V 6519 5105 60  0000 C CNN
F 1 "MM_M_VT_20" V 6413 5105 60  0000 C CNN
F 2 "footprints:micromatch_female_ra_20" H 6650 6050 60  0001 C CNN
F 3 "https://www.te.com/commerce/DocumentDelivery/DDEController?Action=showdoc&DocId=Customer+Drawing%7F215464%7FR%7Fpdf%7FEnglish%7FENG_CD_215464_R.pdf%7F2-215464-0" H 6750 6150 60  0001 C CNN
F 4 "TE" H 6950 6350 60  0001 C CNN "MFN"
F 5 "2-215464-0" H 7050 6450 60  0001 C CNN "MPN"
F 6 "http://www.te.com/global-en/product-2-215464-0.html" H 6850 6250 60  0001 C CNN "PurchasingLink"
	1    6850 4950
	0    -1   -1   0   
$EndComp
NoConn ~ 5850 4800
Wire Wire Line
	6150 4800 6250 4800
Connection ~ 6250 4800
Wire Wire Line
	6250 4800 6350 4800
Connection ~ 6350 4800
Wire Wire Line
	6350 4800 6450 4800
Connection ~ 6450 4800
Wire Wire Line
	6450 4800 6550 4800
Connection ~ 6550 4800
Wire Wire Line
	6550 4800 6650 4800
Connection ~ 6650 4800
Wire Wire Line
	6650 4800 6750 4800
Connection ~ 6750 4800
Wire Wire Line
	6750 4800 6850 4800
Connection ~ 6850 4800
Wire Wire Line
	6850 4800 6950 4800
Connection ~ 6950 4800
Wire Wire Line
	6950 4800 7050 4800
Connection ~ 7050 4800
Wire Wire Line
	7050 4800 7150 4800
Connection ~ 7150 4800
Wire Wire Line
	7150 4800 7250 4800
Connection ~ 7250 4800
Wire Wire Line
	7250 4800 7350 4800
Connection ~ 7350 4800
Wire Wire Line
	7350 4800 7450 4800
Connection ~ 7450 4800
Wire Wire Line
	7450 4800 7550 4800
Connection ~ 7550 4800
Wire Wire Line
	7550 4800 7650 4800
Connection ~ 7650 4800
Wire Wire Line
	7650 4800 7800 4800
$Comp
L power:GND #PWR020
U 1 1
P 7800 4800
F 0 "#PWR020" H 7800 4550 50  0001 C CNN
F 1 "GND" H 7805 4627 50  0000 C CNN
F 2 "" H 7800 4800 50  0001 C CNN
F 3 "" H 7800 4800 50  0001 C CNN
	1    7800 4800
	1    0    0    -1  
$EndComp
$Comp
L power:GND #PWR019
U 1 1
P 5600 4800
F 0 "#PWR019" H 5600 4550 50  0001 C CNN
F 1 "GND" H 5605 4627 50  0000 C CNN
F 2 "" H 5600 4800 50  0001 C CNN
F 3 "" H 5600 4800 50  0001 C CNN
	1    5600 4800
	1    0    0    -1  
$EndComp
Wire Wire Line
	5600 4800 5750 4800
Text Label 6050 4800 1    50   ~ 0
CAN_-
Text Label 5950 4800 1    50   ~ 0
CAN_+
Wire Notes Line
	5400 4350 5400 5500
Wire Notes Line
	5400 5500 8000 5500
Wire Notes Line
	8000 5500 8000 4350
Wire Notes Line
	8000 4350 5400 4350
Wire Notes Line
	8550 6250 8550 9250
Wire Notes Line
	6650 6250 6650 9250
Text Notes 5950 1250 0    89   ~ 0
CAN TRANSCEIVER\n
Text Notes 6300 4550 0    89   ~ 0
CONNECTOR
Text Notes 5500 3400 0    89   ~ 0
16M1 PROGRAMMING HEADER\n
Text Label 4500 3650 0    50   ~ 0
UART_TXD
$Comp
L formula:R_120 R2
U 1 1
P 7100 1950
F 0 "R2" H 7170 1996 50  0000 L CNN
F 1 "R_120" H 7170 1905 50  0000 L CNN
F 2 "footprints:R_0805_OEM" H 5900 2100 50  0001 L CNN
F 3 "https://www.mouser.com/datasheet/2/315/AOA0000C304-1149620.pdf" H 5900 2400 50  0001 L CNN
F 4 "DK" H 7100 1950 60  0001 C CNN "MFN"
F 5 "667-ERJ-6ENF1200V" H 5900 2200 60  0001 L CNN "MPN"
F 6 "https://www.mouser.com/ProductDetail/Panasonic-Industrial-Devices/ERJ-6ENF1200V?qs=sGAEpiMZZMvdGkrng054t8AJgcdMkx7x%252bFQnctTMUmU%3d" H 5900 2300 60  0001 L CNN "PurchasingLink"
	1    7100 1950
	1    0    0    -1  
$EndComp
Wire Notes Line
	5400 3000 9050 3000
Wire Notes Line
	5400 1000 9050 1000
Text Notes 6850 1700 0    50   ~ 0
JUMPERS FOR TERMINATING RESISTORS
$Comp
L formula:Test_Point_SMD TP2
U 1 1
P 1600 6900
F 0 "TP2" H 1678 6988 50  0000 L CNN
F 1 "Test_Point_SMD" H 1450 7150 50  0000 L CNN
F 2 "footprints:Test_Point_SMD" H 1600 6750 50  0001 C CNN
F 3 "" H 1600 6900 50  0001 C CNN
	1    1600 6900
	1    0    0    -1  
$EndComp
Wire Wire Line
	1500 6950 1600 6950
Connection ~ 1600 6950
Wire Wire Line
	1600 6950 1900 6950
Wire Wire Line
	1200 7550 1300 7550
$Comp
L formula:Test_Point_SMD TP1
U 1 1
P 1300 7600
F 0 "TP1" H 1350 7800 50  0000 R CNN
F 1 "Test_Point_SMD" H 1350 7900 50  0000 R CNN
F 2 "footprints:Test_Point_SMD" H 1300 7450 50  0001 C CNN
F 3 "" H 1300 7600 50  0001 C CNN
	1    1300 7600
	-1   0    0    1   
$EndComp
Connection ~ 1300 7550
Wire Wire Line
	1300 7550 1500 7550
NoConn ~ 3950 1650
$Comp
L formula:CONN_01X03 J3
U 1 1
P 7350 2200
F 0 "J3" H 7400 2150 50  0000 C CNN
F 1 "CONN_01X03" H 7600 2250 50  0000 C CNN
F 2 "Connector_PinHeader_2.54mm:PinHeader_1x03_P2.54mm_Vertical" H 7350 1000 50  0001 C CNN
F 3 "https://www.mouser.com/datasheet/2/181/M20-999-1218971.pdf" H 7350 1000 50  0001 C CNN
F 4 "Mouser" H 7350 2200 60  0001 C CNN "MFN"
F 5 "855-M20-9990346" H 7350 2200 60  0001 C CNN "MPN"
F 6 "https://www.mouser.com/ProductDetail/Harwin/M20-9990346?qs=sGAEpiMZZMs%252bGHln7q6pmzlZUuX%2f53qj1ROyRKct5o4%3d" H 7750 2800 60  0001 C CNN "PurchasingLink"
	1    7350 2200
	1    0    0    1   
$EndComp
Wire Wire Line
	6850 1800 7100 1800
Wire Wire Line
	6850 1800 6850 2200
$Comp
L formula:R_120 R12
U 1 1
P 8050 1950
F 0 "R12" H 8120 1996 50  0000 L CNN
F 1 "R_120" H 8120 1905 50  0000 L CNN
F 2 "footprints:R_0805_OEM" H 6850 2100 50  0001 L CNN
F 3 "https://www.mouser.com/datasheet/2/315/AOA0000C304-1149620.pdf" H 6850 2400 50  0001 L CNN
F 4 "DK" H 8050 1950 60  0001 C CNN "MFN"
F 5 "667-ERJ-6ENF1200V" H 6850 2200 60  0001 L CNN "MPN"
F 6 "https://www.mouser.com/ProductDetail/Panasonic-Industrial-Devices/ERJ-6ENF1200V?qs=sGAEpiMZZMvdGkrng054t8AJgcdMkx7x%252bFQnctTMUmU%3d" H 6850 2300 60  0001 L CNN "PurchasingLink"
	1    8050 1950
	1    0    0    -1  
$EndComp
Wire Wire Line
	8050 2200 7950 2200
Wire Wire Line
	7950 2200 7950 2400
Connection ~ 7950 2400
Wire Wire Line
	7950 2400 8650 2400
$Comp
L formula:CONN_01X03 J4
U 1 1
P 8300 2200
F 0 "J4" H 8350 2150 50  0000 C CNN
F 1 "CONN_01X03" H 8550 2250 50  0000 C CNN
F 2 "Connector_PinHeader_2.54mm:PinHeader_1x03_P2.54mm_Vertical" H 8300 1000 50  0001 C CNN
F 3 "https://www.mouser.com/datasheet/2/181/M20-999-1218971.pdf" H 8300 1000 50  0001 C CNN
F 4 "Mouser" H 8300 2200 60  0001 C CNN "MFN"
F 5 "855-M20-9990346" H 8300 2200 60  0001 C CNN "MPN"
F 6 "https://www.mouser.com/ProductDetail/Harwin/M20-9990346?qs=sGAEpiMZZMs%252bGHln7q6pmzlZUuX%2f53qj1ROyRKct5o4%3d" H 8700 2800 60  0001 C CNN "PurchasingLink"
	1    8300 2200
	1    0    0    1   
$EndComp
NoConn ~ 8050 2300
Wire Wire Line
	8050 1800 8650 1800
Connection ~ 8050 1800
Wire Wire Line
	6850 2400 7000 2400
Wire Wire Line
	7100 2200 7000 2200
Wire Wire Line
	7000 2200 7000 2400
Connection ~ 7000 2400
Wire Wire Line
	7000 2400 7950 2400
Connection ~ 7100 1800
Wire Wire Line
	7100 1800 8050 1800
NoConn ~ 7100 2300
NoConn ~ 5200 1850
NoConn ~ 8450 2100
$EndSCHEMATC
